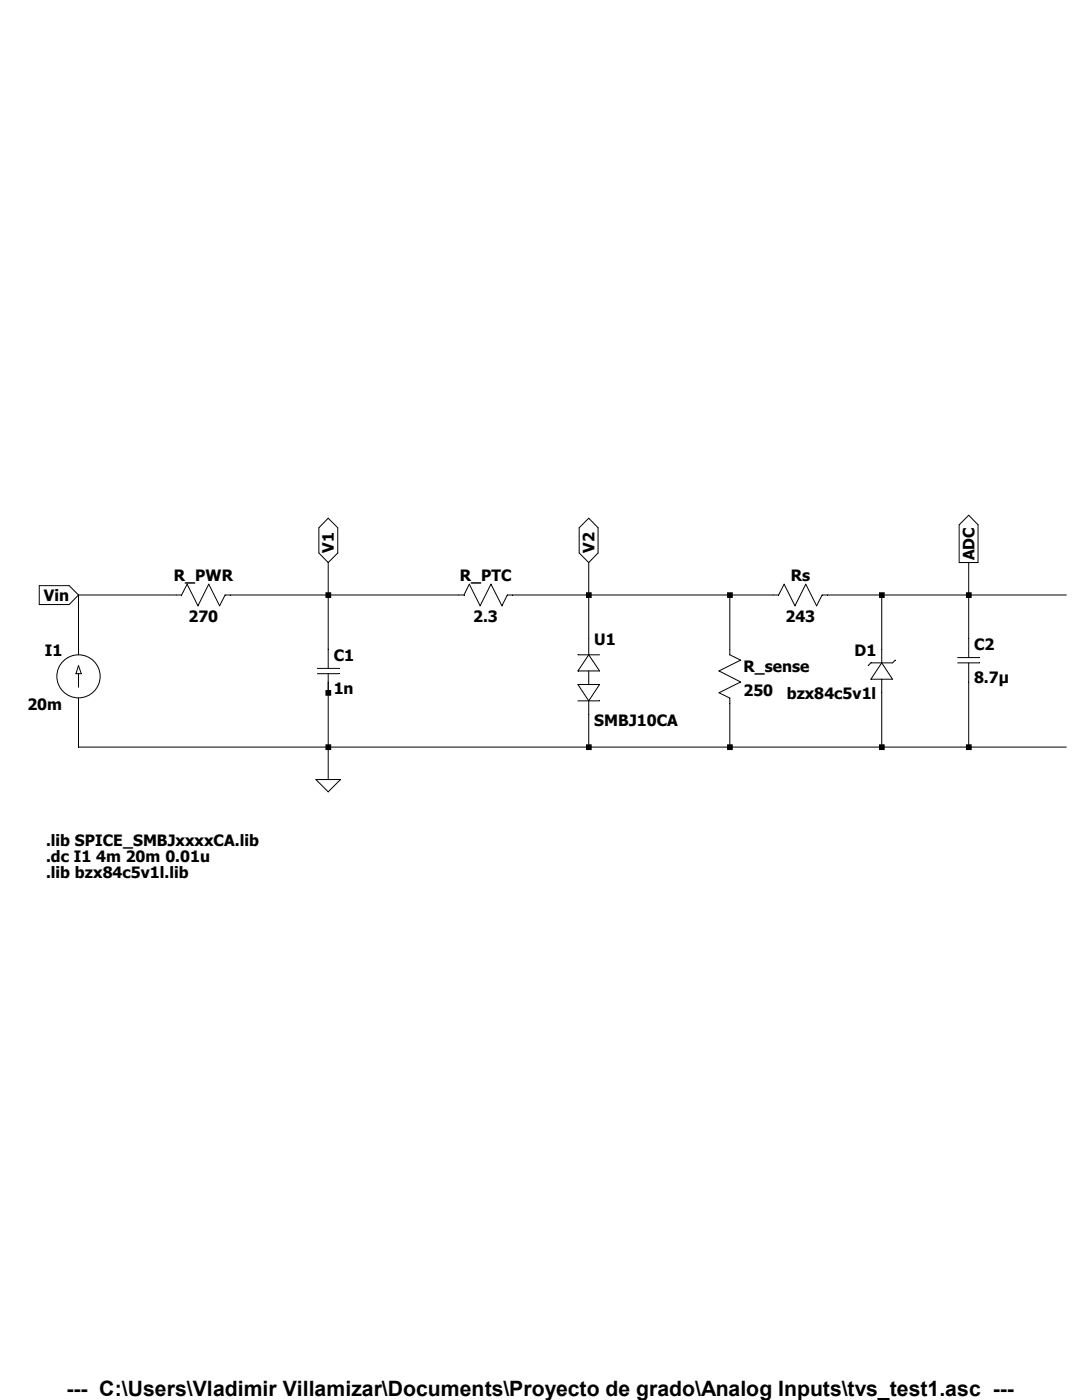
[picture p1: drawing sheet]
<svg xmlns="http://www.w3.org/2000/svg" width="216mm" height="279mm" viewBox="0 0 216 279" stroke-linecap="round" stroke-linejoin="round" font-family="sans-serif">
<g fill="none" stroke="#000" stroke-width=".2">
<path d="M7.8 116.9h6l1.9 1.8-1.9 1.9h-6zM15.7 118.7h20.5l1.1-2.1 2.2 4.3 2.2-4.3 2.1 4.3 1.1-2.2h47.7l1-2.1 2.2 4.3 2.2-4.3 2.2 4.3 1-2.2h54.2l1.1-2.1 2.1 4.3 2.2-4.3 2.1 4.3 1.1-2.2h48.8M15.7 118.7v12M65.5 112.3v21.1M65.5 103.4l1.9 1.9v5.1l-1.9 1.9-1.9-1.9v-5.1zM115.6 105.3l1.9-1.9 1.8 1.9v5.1l-1.8 1.9-1.9-1.9zM117.5 112.3v18.4M145.6 118.7v12l2.2 1-4.3 2.2 4.3 2.2-4.3 2.2 2.1 1v9.8M175.9 118.7v13.6M191.4 104.7l1.9-1.9 1.9 1.9v7.6h-3.8zM193.3 112.3v18.9M15.7 132.8l.5 1.7h-1z"/>
<path d="M15.7 134.5v2.7M15.7 139.3v9.8h197.1M63.3 133.4h4.3M63.3 134.5h4.3M65.5 134.5v21.1M115.3 139.9h4.3M115.3 136.6h4.3l-2.1 3.3zM115.3 130.7h4.3M117.5 133.9v2.7M117.5 139.9v9.2M117.5 130.7l2.1 3.2h-4.3zM175.9 132.3l2.2 3.3h-4.3z"/>
<path d="M175.9 135.6v13.5M178.6 131.7l-.5 .6h-4.3l-.6 .5M191.1 131.2h4.4M191.1 132.3h4.4M193.3 132.3v16.8M63 155.6h4.9l-2.4 2.4z"/>
<circle cx="15.7" cy="135" r="4.3"/>
</g>
<g fill="#000">
<path d="M64.9 148.5h1.2v1.2h-1.2zM116.9 118.2h1.2v1.1h-1.2zM116.9 148.5h1.2v1.2h-1.2zM145.1 118.2h1.1v1.1h-1.1zM145.1 148.5h1.1v1.2h-1.1zM175.4 118.2h1.1v1.1h-1.1zM175.4 148.5h1.1v1.2h-1.1zM192.7 118.2h1.2v1.1h-1.2zM192.7 148.5h1.2v1.2h-1.2z" fill-rule="evenodd"/>
<path d="M64.9 118.2h1.2v1.1h-1.2zM64.9 137.7h1.2v1.2h-1.2z" fill-rule="evenodd"/>
</g>
<text font-size="4.2" x="13.3" y="278.7">--- C:\Users\Vladimir Villamizar\Documents\Proyecto de grado\Analog Inputs\tvs_test1.asc ---</text>
<g font-size="3.1">
<text x="66.6" y="110.4" transform="rotate(-90 66.6 110.4)">V1</text>
<text x="118.6" y="110.4" transform="rotate(-90 118.6 110.4)">V2</text>
<text x="194.4" y="111.8" transform="rotate(-90 194.4 111.8)">ADC</text>
<text x="34.7" y="116">R_PWR</text>
<text x="91.7" y="116">R_PTC</text>
<text x="157.8" y="116">Rs</text>
<text x="8.8" y="120">Vin</text>
<text x="37.6" y="124">270</text>
<text x="94.4" y="124">2.3</text>
<text x="156.7" y="124">243</text>
<text x="8.9" y="130.9">I1</text>
<text x="66.6" y="132">C1</text>
<text x="118.6" y="128.7">U1</text>
<text x="170.5" y="130.9">D1</text>
<text x="194.4" y="129.8">C2</text>
<text x="148.3" y="134.1">R_sense</text>
<text x="194.4" y="136.3">8.7µ</text>
<text x="5.5" y="141.7">20m</text>
<text x="66.6" y="138.4">1n</text>
<text x="148.3" y="139">250</text>
<text x="157" y="139.5">bzx84c5v1l</text>
<text x="118.6" y="144.9">SMBJ10CA</text>
<text x="9.2" y="168.7">.lib SPICE_SMBJxxxxCA.lib</text>
<text x="9.2" y="172">.dc I1 4m 20m 0.01u</text>
<text x="9.2" y="175.3">.lib bzx84c5v1l.lib</text>
</g>
</svg>
